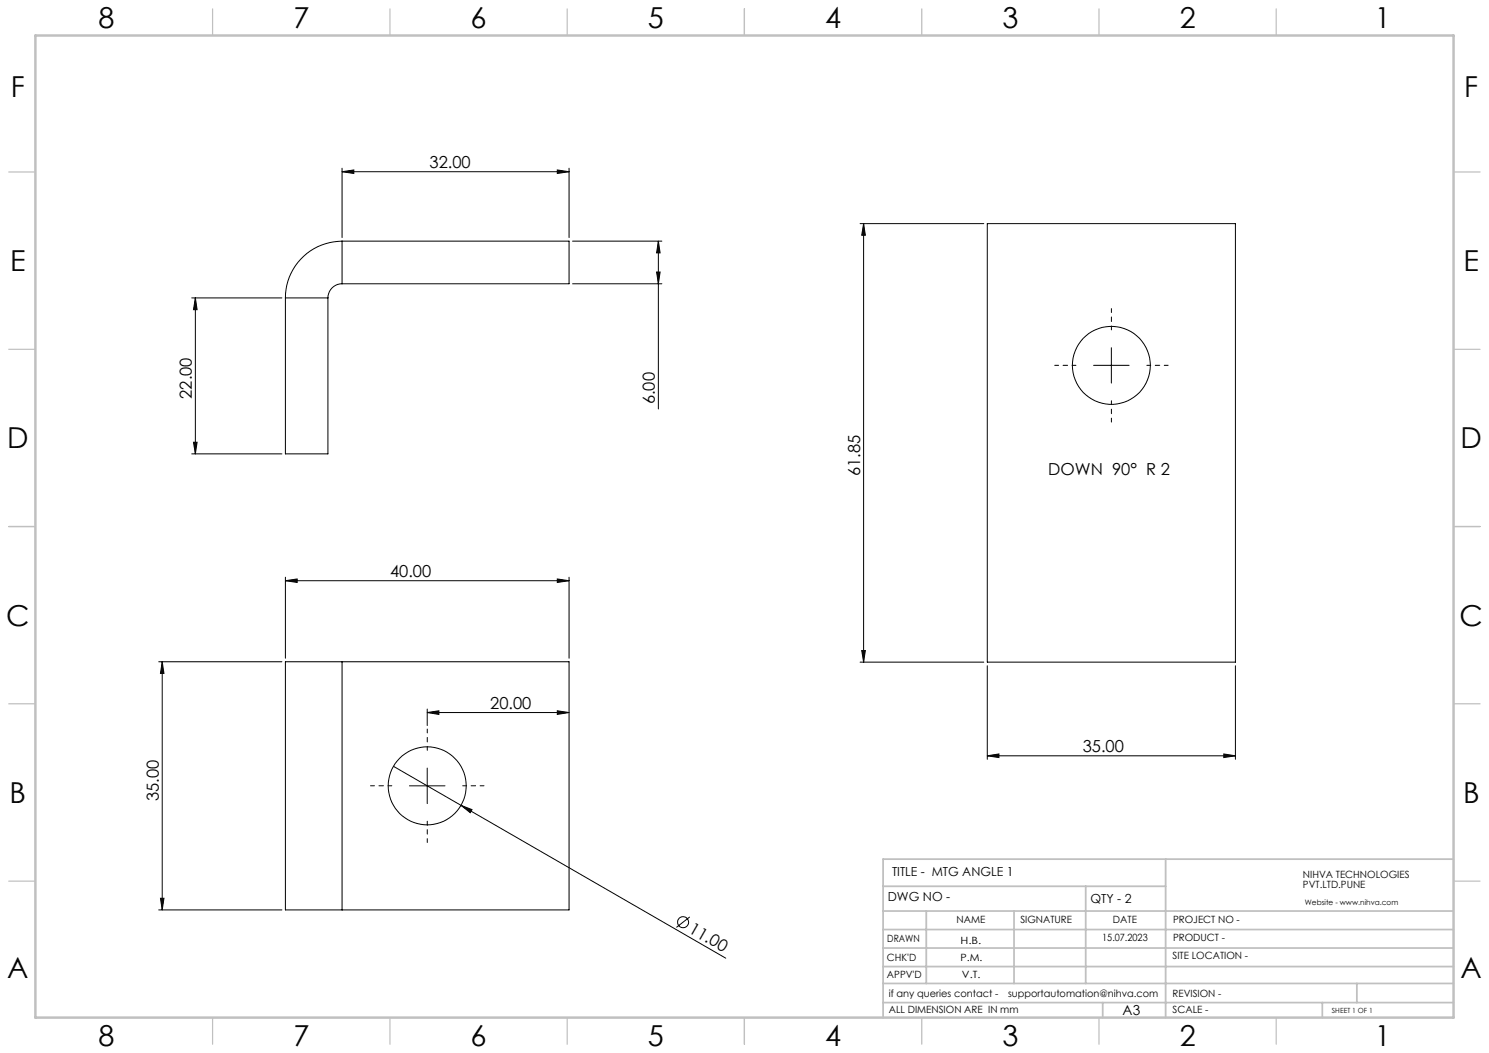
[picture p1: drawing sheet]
<svg xmlns="http://www.w3.org/2000/svg" width="420mm" height="297mm" viewBox="0 0 420 297" stroke-linecap="round" stroke-linejoin="round" font-family="sans-serif">
<g fill="none" stroke="#000" stroke-width=".28">
<path d="M96.5 48.4l3.3-.5v1zM96.5 47.4v19.6M96.5 48.4h64M157.2 47.9l3.3 .5-3.3 .5zM160.5 47.4v19.6M96.5 68a16.1 16.1 0 0 0-16 16M96.5 68v12M96.5 68h64v12h-64M161.5 68h25.2M185.2 76.7h1l-.5 3.3zM185.7 68v47.4M185.7 68l.5 3.3h-1z"/>
<path d="M242.6 63.1h34.9M243.6 63.1v123.7M243.6 63.1l.5 3.3h-1zM278.5 63.1h70v123.7h-70zM54.1 84h25.4M55.1 84v44M55.1 84l.5 3.3h-1zM80.5 84v44h12v-44M80.5 84h12M96.5 80a4 4 0 0 0-4 4M161.5 80h25.2M313.5 98.1v10"/>
<path d="M308.5 103h10M54.1 128h25.4M54.6 124.7h1l-.5 3.3zM80.5 163.8l3.3-.5v1zM80.5 162.8v22.9M80.5 163.8h80M157.2 163.3l3.3 .5-3.3 .5zM160.5 162.8v22.9M44.8 186.7h34.7M45.8 186.7v69.9M45.8 186.7l.4 3.2h-.9zM96.5 186.7h-16v69.9h16"/>
<path d="M96.5 186.7v69.9M96.5 186.7h64v69.9h-64M120.5 200v4.6M242.6 186.8h34.9M243.1 183.5h1l-.5 3.3zM278.5 187.8v26.4M348.5 187.8v26.4M111 216.1l93.7 54.2M120.5 201l3.3-.5v1zM120.5 201h40M120.5 216.6v10.1M157.2 200.5l3.3 .5-3.3 .5z"/>
<path d="M278.5 213.2l3.3-.5v1zM278.5 213.2h70M345.2 212.7l3.3 .5-3.3 .5zM115.5 221.6h10M130 227.2l3.1 1.1-.5 .9zM44.8 256.6h34.7M45.3 253.4h.9l-.4 3.2zM194.6 258.6l-3.8 3"/>
<circle cx="313.5" cy="103" r="11"/>
<circle cx="120.5" cy="221.7" r="11"/>
<circle cx="192.7" cy="260.1" r="1.55"/>
</g>
<path d="M313.5 93v-6M303.5 103h-6M313.5 113v6M323.5 103h6M120.5 211.6v-6M110.5 221.6h-6M120.5 231.6v6M130.5 221.6h6" fill="none" stroke="#000" stroke-width=".28" stroke-dasharray="15.2 1.3 1.3 1.3" stroke-dashoffset="14.1"/>
<g fill="none" stroke="#c0c0c0" stroke-width=".35">
<path d="M60 2.5v7.5M110 2.5v7.5M160 2.5v7.5M210 2.5v7.5M260 2.5v7.5M310 2.5v7.5M360 2.5v7.5M2.5 48.5h7.5M410 48.5h7.5M2.5 98.5h7.5M410 98.5h7.5M2.5 148.5h7.5"/>
<path d="M410 148.5h7.5M2.5 198.5h7.5M410 198.5h7.5M2.5 248.5h7.5M410 248.5h7.5M60 287v7.5M110 287v7.5M160 287v7.5M210 287v7.5M260 287v7.5M310 287v7.5M360 287v7.5"/>
</g>
<g fill="none" stroke="#c0c0c0" stroke-width=".5">
<path d="M249.1 257h160.9M249.1 250h79.7M261.3 257v20.4M286 257v20.4M306.2 250v27.4M328.8 242.3v44.7M410 242.3h-160.9v44.7M249.1 272.6h160.9M249.1 267.4h160.9M249.1 262.2h160.9M249.1 277.4h160.9M382.7 277.4v5.4"/>
<path d="M249.1 282.8h160.9M311 282.8v4.2M373 282.8v4.2"/>
</g>
<path d="M10 10h400v277h-400z" fill="none" stroke="#c0c0c0" stroke-width=".7"/>
<g fill="#000">
<path d="M130 227.2l3.1 1.1-.5 .9z"/>
<path d="M96.5 48.4l3.3-.5v1zM157.2 47.9l3.3 .5-3.3 .5zM80.5 163.8l3.3-.5v1zM157.2 163.3l3.3 .5-3.3 .5zM120.5 201l3.3-.5v1zM157.2 200.5l3.3 .5-3.3 .5z"/>
<path d="M185.7 68l.5 3.3h-1zM185.2 76.7h1l-.5 3.3z"/>
<path d="M54.6 124.7h1l-.5 3.3zM55.1 84l.5 3.3h-1z"/>
<path d="M243.1 183.5h1l-.5 3.3zM243.6 63.1l.5 3.3h-1zM45.3 253.4h.9l-.4 3.2zM45.8 186.7l.4 3.2h-.9z"/>
<path d="M345.2 212.7l3.3 .5-3.3 .5zM278.5 213.2l3.3-.5v1z"/>
</g>
<g font-size="8.1">
<text x="27.8" y="8">8</text>
<text x="82.8" y="8">7</text>
<text x="132.8" y="8">6</text>
<text x="182.8" y="8">5</text>
<text x="232.8" y="8">4</text>
<text x="282.8" y="8">3</text>
<text x="332.8" y="8">2</text>
<text x="387.8" y="8">1</text>
<text x="3" y="27.2">F</text>
<text x="413" y="27.2">F</text>
<text x="2.8" y="76.5">E</text>
<text x="412.8" y="76.5">E</text>
<text x="2" y="126.5">D</text>
<text x="412" y="126.5">D</text>
<text x="1.7" y="176.5">C</text>
<text x="411.7" y="176.5">C</text>
<text x="2.7" y="226.5">B</text>
<text x="412.7" y="226.5">B</text>
<text x="2" y="275.7">A</text>
<text x="412" y="275.7">A</text>
<text x="27.8" y="295">8</text>
<text x="82.8" y="295">7</text>
<text x="132.8" y="295">6</text>
<text x="182.8" y="295">5</text>
<text x="232.8" y="295">4</text>
<text x="282.8" y="295">3</text>
<text x="332.8" y="295">2</text>
<text x="387.8" y="295">1</text>
</g>
<g font-size="4.7">
<text x="121.2" y="47.4">32.00</text>
<text x="54.1" y="112.5" transform="rotate(-90 54.1 112.5)">22.00</text>
<text x="184.7" y="114.1" transform="rotate(-90 184.7 114.1)">6.00</text>
<text x="242.6" y="134.3" transform="rotate(-90 242.6 134.3)">61.85</text>
<text x="295.7" y="133.9">DOWN 90° R 2</text>
<text x="110" y="162.8">40.00</text>
<text x="138.3" y="199.9">20.00</text>
<text x="305.4" y="212.1">35.00</text>
<text x="44.8" y="226" transform="rotate(-90 44.8 226)">35.00</text>
<text x="194.1" y="262.9" transform="rotate(30 194.1 262.9)">11.00</text>
</g>
<text font-size="3.9" x="316.7" y="286.4">A3</text>
<g font-size="3.5">
<text x="251.6" y="247">TITLE - MTG ANGLE 1</text>
<text x="250.4" y="254.2">DWG NO -</text>
<text x="307.6" y="254.8">QTY - 2</text>
</g>
<g font-size="2.8">
<text x="367.5" y="247.7">NIHVA TECHNOLOGIES</text>
<text x="367.5" y="250.5">PVT.LTD.PUNE</text>
<text x="269.8" y="260.4">NAME</text>
<text x="287.8" y="260.4">SIGNATURE</text>
<text x="313.9" y="260.5">DATE</text>
<text x="330.9" y="260.5">PROJECT NO -</text>
<text x="250.3" y="265.7">DRAWN</text>
<text x="270.9" y="266.1">H.B.</text>
<text x="310.9" y="265.5">15.07.2023</text>
<text x="330.9" y="265.5">PRODUCT -</text>
<text x="250.2" y="271.1">CHK'D</text>
<text x="250.2" y="275.8">APPV'D</text>
<text x="270.9" y="271.1">P.M.</text>
<text x="271.3" y="275.8">V.T.</text>
<text x="330.7" y="270.6">SITE LOCATION -</text>
<text x="250.7" y="281.1">if any queries contact -</text>
<text x="284.3" y="281.1">supportautomation@nihva.com</text>
<text x="330.7" y="281.1">REVISION -</text>
<text x="250.7" y="285.6">ALL DIMENSION ARE IN mm</text>
<text x="330.7" y="285.6">SCALE -</text>
</g>
<text font-size="2.1" x="368.1" y="255.1">Website - www.nihva.com</text>
<text font-size="2" x="375.7" y="285.6">SHEET 1 OF 1</text>
</svg>
